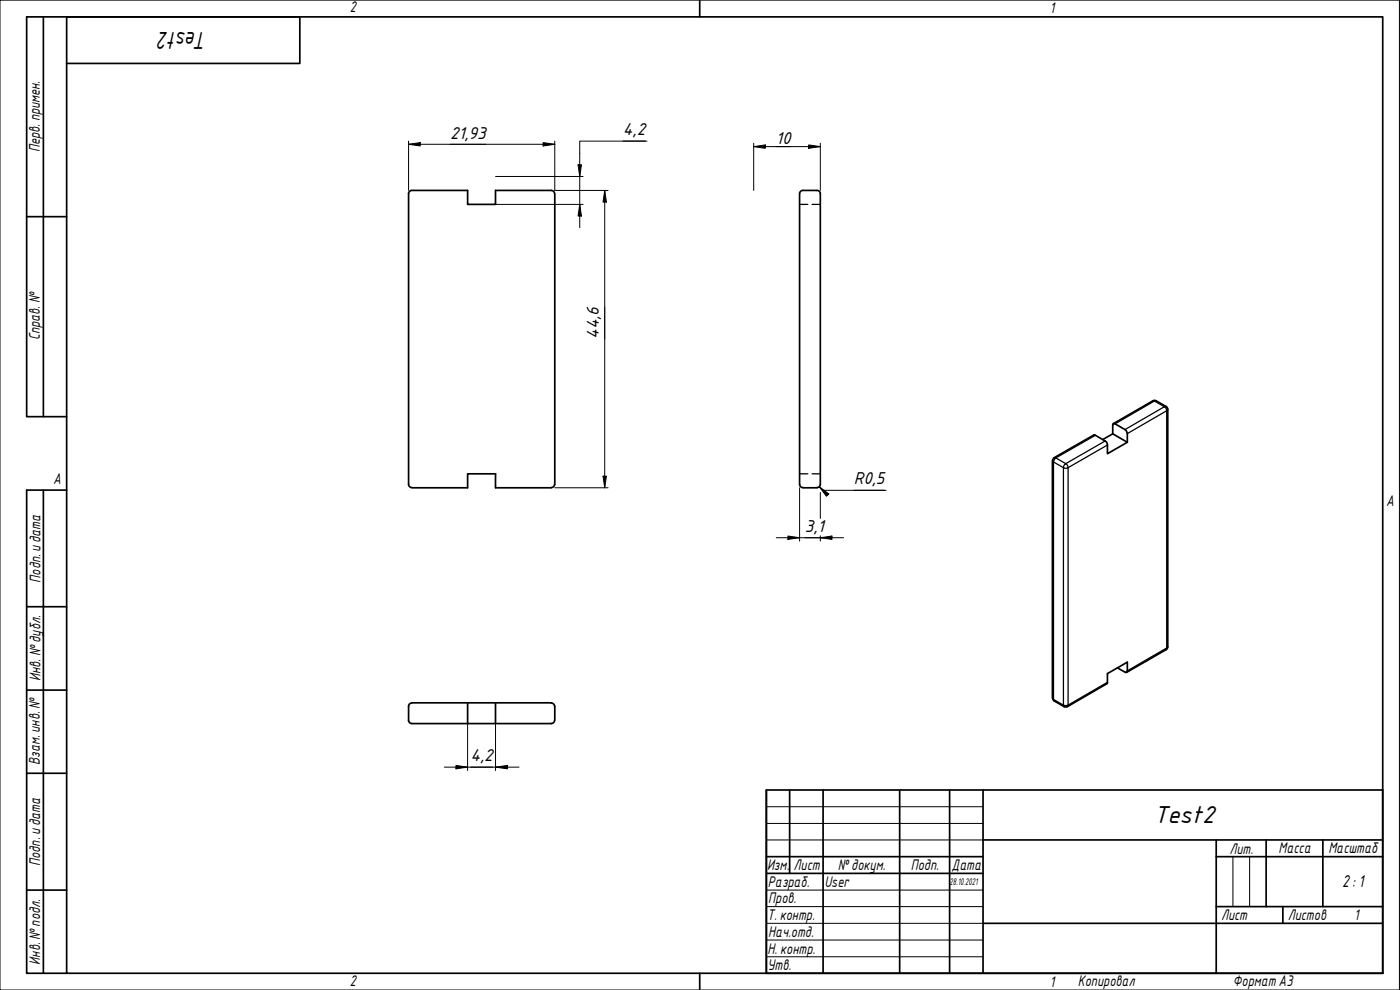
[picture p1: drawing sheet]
<svg xmlns="http://www.w3.org/2000/svg" width="420mm" height="297mm" viewBox="0 0 420 297" stroke-linecap="round" stroke-linejoin="round" font-family="sans-serif">
<g fill="none" stroke="#000" stroke-width=".51">
<path d="M123.6 57.1a.98 .98 0 0 0-1 1v87.2a.99 .99 0 0 0 1 1M123.6 57.1h16.7v4.2h8.4v-4.2h16.8M165.4 57.1a.98 .98 0 0 1 1 1M166.5 58.2v87.1M241 57.1a.99 .99 0 0 0-1 1.1v87.1a.98 .98 0 0 0 1 1M241 57.1h4.2a.99 .99 0 0 1 1 1.1v87.1a.98 .98 0 0 1-1 1M315.8 138.2v71.2M316.4 137.3l-.5 .9M331 131.9l2.9-1.7 4.4 2.5M333.9 130.2v-2.6l.4-.6 3.6 2.1 .4 1v2.6l-5.9 3.4v-2.6l-.4-.9-3.6-2.1-12 6.8M347 120.3l3 1.7 .5 .8v71.2M347 120.3h-1l-11.9 6.8"/>
<path d="M123.6 146.4h16.7v-4.2h8.4v4.2h16.8M166.4 145.3a.98 .98 0 0 1-1 1M241 146.4h4.2M350.5 194.1l-.5 .8-11.9 6.8M123.6 210.9a.98 .98 0 0 0-1 1v4.2a.99 .99 0 0 0 1 1M123.6 217.1h41.9M123.6 210.9h41.9M140.3 210.9v6.2M148.7 210.9v6.2M165.4 210.9a.98 .98 0 0 1 1 1M166.4 216.1a.98 .98 0 0 1-1 1M166.5 211.9v4.2"/>
<path d="M315.9 209.4l.5 .9 2.9 1.7h1M335.3 200.4l2.3 1.3h.6l.1-3-5.9 3.4v2.9l-.2 .2-11.8 6.8"/>
</g>
<path d="M240 61.3h2.4M243.7 61.3h2.5M240 142.2h2.4M243.7 142.2h2.5" fill="none" stroke="#000" stroke-width=".38"/>
<g fill="none" stroke="#000" stroke-width=".38">
<path d="M316.2 138.6l3 1.7v71.3l-3-1.7zM316.4 137.3l.5 .1-.7 1.2-.4-.4M319.5 139.4l.3-.3 .4 .3 .3 .9-.4 .2-.9-.2zM328.7 130.6l-11.8 6.8 2.9 1.7 11.9-6.8M332.4 133.5l-11.9 6.8v71.3l11.9-6.9M338.3 130.1l11.8-6.9v71.2l-11.8 6.9M346 120.3h.5M346.5 120.3l2.9 1.7-11.8 6.9M346.5 120.3l-11.9 6.9M347 120.3h-.5M349.9 122h-.5l.4 .4 .3 .8 .4-.3M350.5 194l-.6 .9"/>
<path d="M315.8 209.4l.6 .9M319.3 212l-.1-.4h1.3l-.1 .4"/>
</g>
<path d="M20 5.1h395v286.9h-395zM210 0v5.1M210 292v5" fill="none" stroke="#000" stroke-width=".51"/>
<path d="M0 0h420v297h-420z" fill="none" stroke="#000" stroke-width=".3"/>
<g fill="none" stroke="#000" stroke-width=".51">
<path d="M230 237h185v55h-185zM237 237v25.1M247 237v55M270 237v55M285 237v55M295 237v55M230 257h65M295 252h120M365 257h50M365 252v40M380 252v20M397 252v20"/>
<path d="M230 262.1h65M295 277h120M365 272h50M385 272v5"/>
</g>
<path d="M230 242h65M230 247.1h65M230 252h65M370 257v15M375 257v15M230 267.1h65M230 272h65M230 277h65M230 282.1h65M230 287.1h65" fill="none" stroke="#000" stroke-width=".3"/>
<path d="M13 5.1v119.9M20 19h70v-13.9h-82v119.9h12M8 65h12M13 147.1v144.9M20 147.1h-12v144.9h12M8 182h12M8 207.1h12M8 232h12M8 267.1h12" fill="none" stroke="#000" stroke-width=".51"/>
<g fill="none" stroke="#000" stroke-width=".3">
<path d="M122.6 43.3l3.5-.5v1zM122.6 43.3h43.9M122.6 42.3v14.8M148.7 52.9h26.3M163 42.8l3.5 .5-3.5 .5zM166.5 42.3v14.8h16M173.5 49.5h1l-.5 3.4zM181.5 57.1l.5 3.5h-1zM181.5 57.1v89.3M186.9 42.3h6.8M194.2 42.3h-20.2v26M226.2 44l3.5-.5v1z"/>
<path d="M226.2 44h20M226.2 43v14.1M242.7 43.5l3.5 .5-3.5 .5zM246.2 43v14.1M148.7 61.3h26.3M174 61.3l.5 3.5h-1zM166.5 146.4h16M181 142.9h1l-.5 3.5zM240 146.4v16M245.9 146l2.8 2.2-.7 .7zM245.9 146l2.4 2.5-1.3-1.4h18.9M246.2 147.8v7.8"/>
<path d="M256.2 147.1h9.2M233 161.3h20.2M236.5 160.8l3.5 .5-3.5 .5zM246.2 161.3l3.5-.5v1zM246.2 160.8v1.6M140.3 217.1v14.1M148.7 217.1v14.1M133.3 230.2h22.5M136.8 229.7l3.5 .5-3.5 .5zM148.7 230.2l3.6-.5v1z"/>
</g>
<g fill="#000">
<path d="M122.6 43.3l3.5-.5v1z" fill-rule="evenodd"/>
<path d="M163 42.8l3.5 .5-3.5 .5z" fill-rule="evenodd"/>
<path d="M173.5 49.5h1l-.5 3.4z" fill-rule="evenodd"/>
<path d="M226.2 44l3.5-.5v1z" fill-rule="evenodd"/>
<path d="M242.7 43.5l3.5 .5-3.5 .5z" fill-rule="evenodd"/>
<path d="M174 61.3l.5 3.5h-1z" fill-rule="evenodd"/>
<path d="M181.5 57.1l.5 3.5h-1z" fill-rule="evenodd"/>
<path d="M181 142.9h1l-.5 3.5z" fill-rule="evenodd"/>
<path d="M245.9 146l2.8 2.2-.7 .7z" fill-rule="evenodd"/>
<path d="M236.5 160.8l3.5 .5-3.5 .5z" fill-rule="evenodd"/>
<path d="M246.2 161.3l3.5-.5v1z" fill-rule="evenodd"/>
<path d="M136.8 229.7l3.5 .5-3.5 .5z" fill-rule="evenodd"/>
<path d="M148.7 230.2l3.6-.5v1z" fill-rule="evenodd"/>
</g>
<g font-size="7">
<text x="62.2" y="9.5" transform="rotate(180 62.2 9.5)">Test2</text>
<text x="346.3" y="247">Test2</text>
</g>
<g font-size="5">
<text x="135.1" y="41.6">21,93</text>
<text x="186.9" y="40.6">4,2</text>
<text x="232.9" y="43.1">10</text>
<text x="179.7" y="101.7" transform="rotate(-90 179.7 101.7)">44,6</text>
<text x="256.2" y="145.3">R0,5</text>
<text x="241.6" y="159.6">3,1</text>
<text x="141.2" y="228.5">4,2</text>
<text x="402.8" y="266.2">2: 1</text>
</g>
<g font-size="4.4">
<text x="105" y="3.7">2</text>
<text x="315" y="3.8">1</text>
<text x="11.9" y="45.6" transform="rotate(-90 11.9 45.6)">Перв. примен.</text>
<text x="12" y="102.2" transform="rotate(-90 12 102.2)">Справ. №</text>
<text x="16" y="145.2">A</text>
<text x="416" y="151.7">A</text>
<text x="12.2" y="174.8" transform="rotate(-90 12.2 174.8)">Подп. идата</text>
<text x="12.2" y="204.3" transform="rotate(-90 12.2 204.3)">Инв. №дубл.</text>
<text x="12" y="229.5" transform="rotate(-90 12 229.5)">Взам. инв. №</text>
<text x="369" y="256.1">Лит.</text>
<text x="383.7" y="256.1">Масса</text>
<text x="398.7" y="256.1">Масштаб</text>
<text x="12.1" y="259.8" transform="rotate(-90 12.1 259.8)">Подп. идата</text>
<text x="230.2" y="261.1">Изм.</text>
<text x="238.2" y="261.1">Лист</text>
<text x="251.5" y="261">№докум.</text>
<text x="273.4" y="261.2">Подп.</text>
<text x="285.6" y="261.2">Дата</text>
<text x="230.4" y="266.1">Разраб.</text>
<text x="247.4" y="266.1">User</text>
<text x="230.6" y="271.1">Пров.</text>
<text x="230.3" y="276.1">Т. контр.</text>
<text x="230.5" y="281.1">Нач.отд.</text>
<text x="366.5" y="276.1">Лист</text>
<text x="386.5" y="276.1">Листов</text>
<text x="406.4" y="276">1</text>
<text x="230.4" y="286.1">Н. контр.</text>
<text x="12.1" y="289.4" transform="rotate(-90 12.1 289.4)">Инв. №подл.</text>
<text x="230.3" y="291.1">Утв.</text>
<text x="105" y="295.9">2</text>
<text x="315" y="296.1">1</text>
<text x="323.5" y="295.8">Копировал</text>
<text x="370" y="295.8">Формат А3</text>
</g>
<text font-size="2.8" x="285" y="265.5">28.10.2021</text>
</svg>
